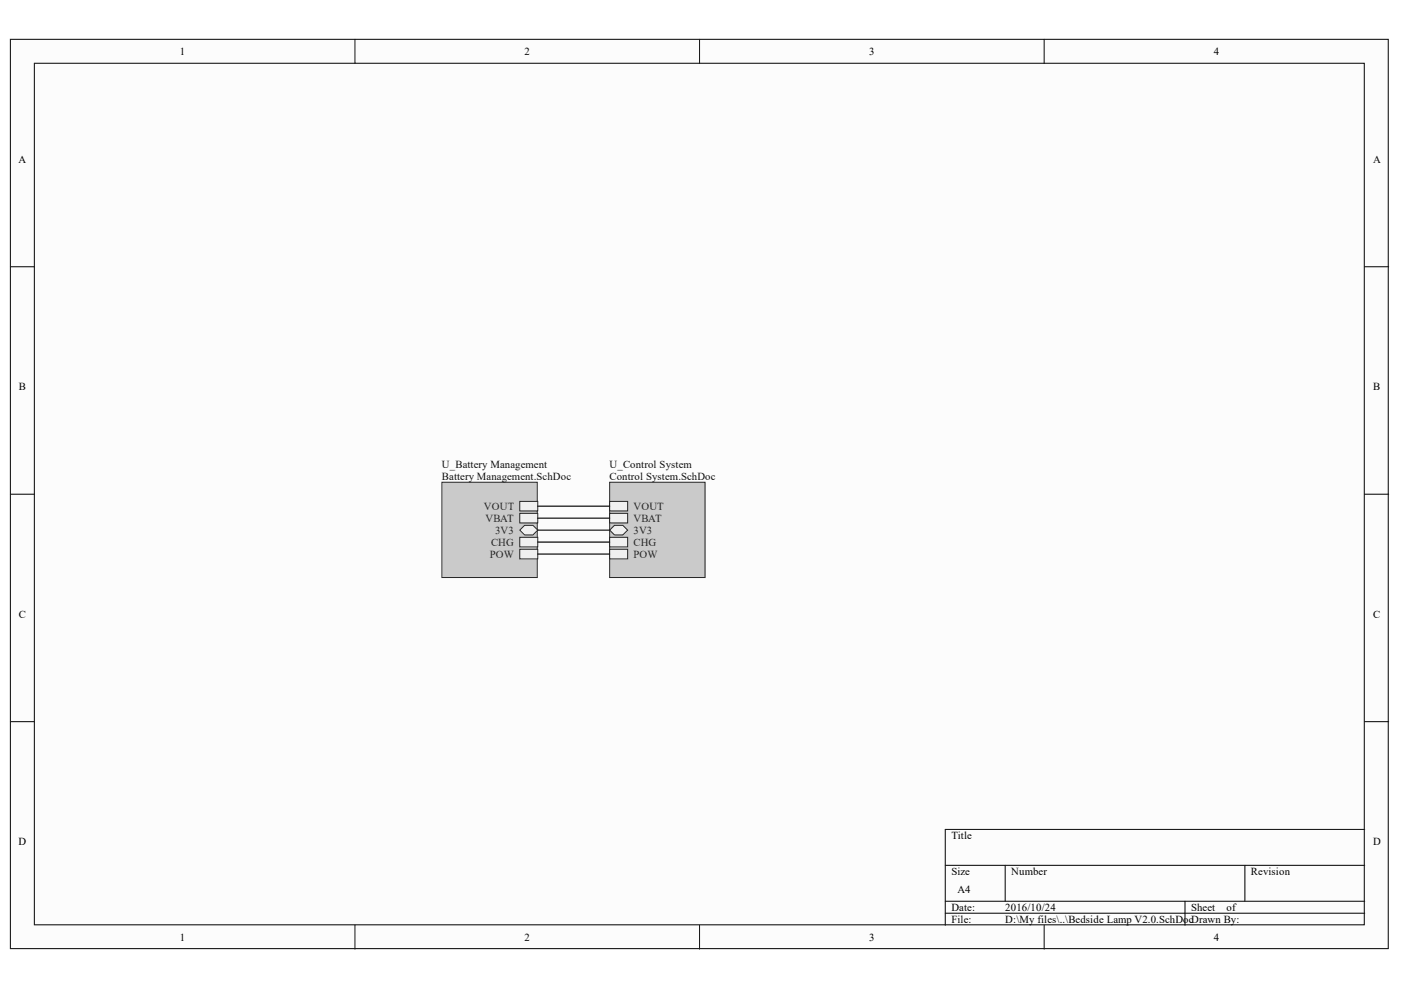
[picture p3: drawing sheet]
<svg xmlns="http://www.w3.org/2000/svg" width="297mm" height="210mm" viewBox="0 0 297 210" stroke-linecap="round" stroke-linejoin="round" font-family="sans-serif">
<g fill="#fcfcfc" stroke="#000" stroke-width=".21">
<path d="M2.2 8.3h292.1v192.8h-292.1z"/>
<path d="M7.3 13.4h282v182.7h-282z"/>
</g>
<g fill="none" stroke="#000" stroke-width=".21">
<path d="M75.3 8.3v5.1M148.3 8.3v5.1M221.4 8.3v5.1M2.2 56.6h5.1M289.4 56.6h5M2.2 104.8h5.1M289.4 104.8h5M2.2 153h5.1M289.4 153h5M289.4 175.9h-89v20.3M75.3 196.2v5M148.3 196.2v5"/>
<path d="M200.4 183.5h89M200.4 191.1h89M200.4 193.6h89M213.1 183.5v7.6M221.4 196.2v5M251.2 191.1v5.1M263.9 183.5v7.6"/>
</g>
<path d="M129.3 102.2h20.2v20.3h-20.2z" fill="#cacaca" stroke="#262626" stroke-width=".21"/>
<path d="M129.3 116.5h3.8v2h-3.8z" fill-rule="evenodd" fill="#f0f0f0"/>
<path d="M129.3 116.5h3.8v2h-3.8z" fill="none" stroke="#262626" stroke-width=".21"/>
<path d="M129.3 108.8h3.8v2.1h-3.8z" fill-rule="evenodd" fill="#f0f0f0"/>
<path d="M129.3 108.8h3.8v2.1h-3.8z" fill="none" stroke="#262626" stroke-width=".21"/>
<path d="M129.3 106.3h3.8v2h-3.8z" fill-rule="evenodd" fill="#f0f0f0"/>
<path d="M129.3 106.3h3.8v2h-3.8z" fill="none" stroke="#262626" stroke-width=".21"/>
<path d="M129.3 113.9h3.8v2.1h-3.8z" fill-rule="evenodd" fill="#f0f0f0"/>
<path d="M129.3 113.9h3.8v2.1h-3.8z" fill="none" stroke="#262626" stroke-width=".21"/>
<path d="M129.3 112.4l1-1h1.8l1 1-1 1h-1.8z" fill-rule="evenodd" fill="#f0f0f0"/>
<path d="M129.3 112.4l1-1h1.8l1 1-1 1h-1.8z" fill="none" stroke="#262626" stroke-width=".21"/>
<path d="M93.7 102.2h20.2v20.3h-20.2z" fill="#cacaca" stroke="#262626" stroke-width=".21"/>
<path d="M110.2 116.5h3.8v2h-3.8z" fill-rule="evenodd" fill="#f0f0f0"/>
<path d="M110.2 116.5h3.8v2h-3.8z" fill="none" stroke="#262626" stroke-width=".21"/>
<path d="M110.2 113.9h3.8v2.1h-3.8z" fill-rule="evenodd" fill="#f0f0f0"/>
<path d="M110.2 113.9h3.8v2.1h-3.8z" fill="none" stroke="#262626" stroke-width=".21"/>
<path d="M110.2 106.3h3.8v2h-3.8z" fill-rule="evenodd" fill="#f0f0f0"/>
<path d="M110.2 106.3h3.8v2h-3.8z" fill="none" stroke="#262626" stroke-width=".21"/>
<path d="M110.2 108.8h3.8v2.1h-3.8z" fill-rule="evenodd" fill="#f0f0f0"/>
<path d="M110.2 108.8h3.8v2.1h-3.8z" fill="none" stroke="#262626" stroke-width=".21"/>
<path d="M110.2 112.4l1-1h1.8l1 1-1 1h-1.8z" fill-rule="evenodd" fill="#f0f0f0"/>
<path d="M110.2 112.4l1-1h1.8l1 1-1 1h-1.8z" fill="none" stroke="#262626" stroke-width=".21"/>
<path d="M114 107.3h15.3M114 109.9h15.3M114 114.9h15.3M114 117.5h15.3M114 112.4h15.3" fill="none" stroke="#0e0e0e" stroke-width=".25"/>
<g font-size="2.3">
<text x="38.1" y="11.7">1</text>
<text x="111.2" y="11.7">2</text>
<text x="184.3" y="11.7">3</text>
<text x="257.4" y="11.7">4</text>
<text x="3.9" y="34.5">A</text>
<text x="291.1" y="34.5">A</text>
<text x="4" y="82.7">B</text>
<text x="291.1" y="82.7">B</text>
<text x="4" y="130.9">C</text>
<text x="291.1" y="130.9">C</text>
<text x="3.9" y="179.2">D</text>
<text x="201.7" y="177.9">Title</text>
<text x="291.1" y="179.2">D</text>
<text x="201.7" y="185.5">Size</text>
<text x="214.4" y="185.5">Number</text>
<text x="265.2" y="185.5">Revision</text>
<text x="203" y="189.3">A4</text>
<text x="201.7" y="193.1">Date:</text>
<text x="201.7" y="195.7">File:</text>
<text x="213.1" y="193.1">2016/10/24</text>
<text x="213.1" y="195.7">D:\My files\..\Bedside Lamp V2.0.SchDocDrawn By:</text>
<text x="252.5" y="193.1">Sheet</text>
<text x="260.1" y="193.1">of</text>
<text x="38.1" y="199.5">1</text>
<text x="111.2" y="199.5">2</text>
<text x="184.3" y="199.5">3</text>
<text x="257.4" y="199.5">4</text>
</g>
<g font-size="2.3" fill="#0e0e0e">
<text x="93.7" y="99.2">U_Battery Management</text>
<text x="93.7" y="101.7">Battery Management.SchDoc</text>
<text x="129.2" y="99.2">U_Control System</text>
<text x="129.2" y="101.7">Control System.SchDoc</text>
</g>
<g font-size="2.3" fill="#262626">
<text x="102.6" y="108.1">VOUT</text>
<text x="102.9" y="110.7">VBAT</text>
<text x="105" y="113.2">3V3</text>
<text x="134.3" y="110.7">VBAT</text>
<text x="134.3" y="108.1">VOUT</text>
<text x="134.3" y="113.2">3V3</text>
<text x="103.9" y="118.3">POW</text>
<text x="104.1" y="115.7">CHG</text>
<text x="134.3" y="118.3">POW</text>
<text x="134.3" y="115.7">CHG</text>
</g>
</svg>
